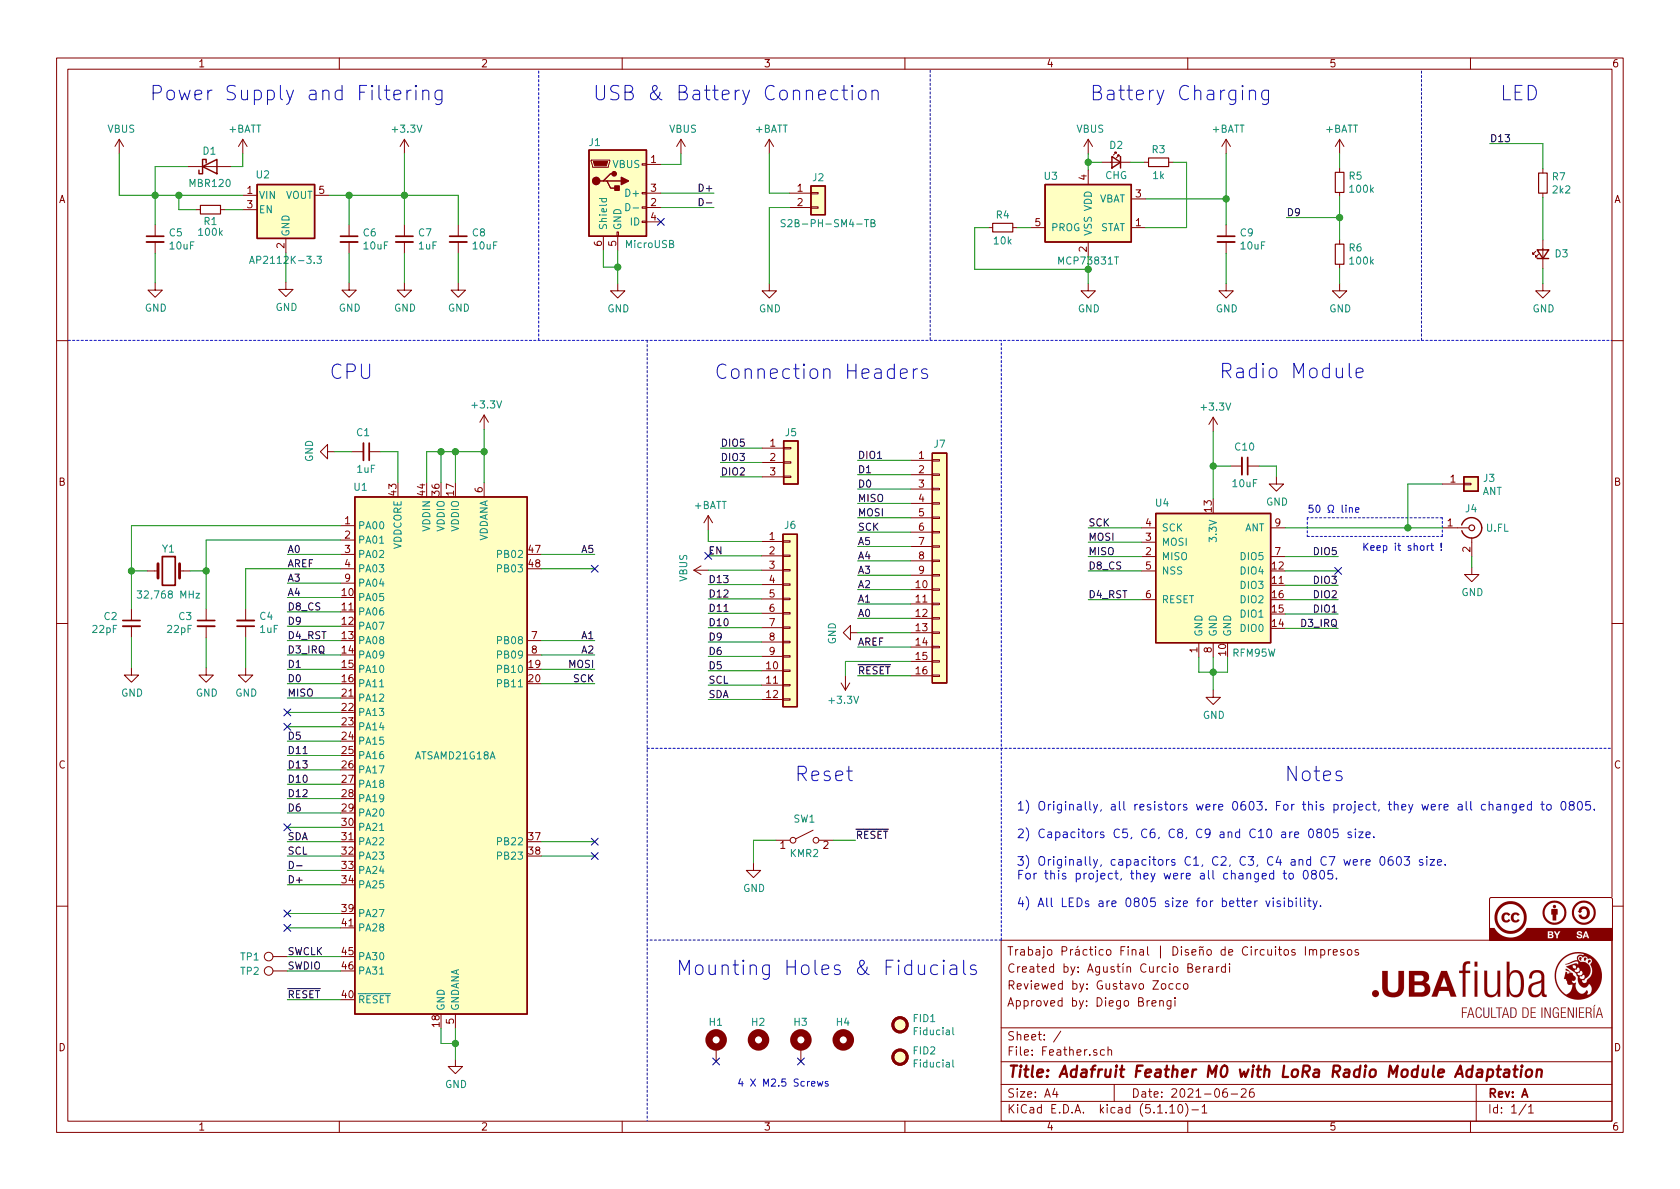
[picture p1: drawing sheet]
EESchema Schematic File Version 4
EELAYER 30 0
EELAYER END
$Descr A4 11693 8268
encoding utf-8
Sheet 1 1
Title "Adafruit Feather M0 with LoRa Radio Module Adaptation"
Date "2021-06-26"
Rev "A"
Comp ""
Comment1 "Approved by: Diego Brengi"
Comment2 "Reviewed by: Gustavo Zocco"
Comment3 "Created by: Agustín Curcio Berardi"
Comment4 "Trabajo Práctico Final | Diseño de Circuitos Impresos"
$EndDescr
$Comp
L Device:C_Small C1
U 1 1
P 2550 3135
F 0 "C1" V 2415 3165 50  0000 R CNN
F 1 "1uF" V 2670 3205 50  0000 R CNN
F 2 "Capacitor_SMD:C_0805_2012Metric" H 2550 3135 50  0001 C CNN
F 3 "~" H 2550 3135 50  0001 C CNN
	1    2550 3135
	0    1    1    0   
$EndComp
$Comp
L power:GND #PWR0101
U 1 1
P 3170 7365
F 0 "#PWR0101" H 3170 7115 50  0001 C CNN
F 1 "GND" H 3175 7192 50  0000 C CNN
F 2 "" H 3170 7365 50  0001 C CNN
F 3 "" H 3170 7365 50  0001 C CNN
	1    3170 7365
	1    0    0    -1  
$EndComp
$Comp
L power:+3.3V #PWR0102
U 1 1
P 3370 2980
F 0 "#PWR0102" H 3370 2830 50  0001 C CNN
F 1 "+3.3V" H 3385 3153 50  0000 C CNN
F 2 "" H 3370 2980 50  0001 C CNN
F 3 "" H 3370 2980 50  0001 C CNN
	1    3370 2980
	1    0    0    -1  
$EndComp
$Comp
L power:GND #PWR0103
U 1 1
P 915 4640
F 0 "#PWR0103" H 915 4390 50  0001 C CNN
F 1 "GND" H 920 4467 50  0000 C CNN
F 2 "" H 915 4640 50  0001 C CNN
F 3 "" H 915 4640 50  0001 C CNN
	1    915  4640
	1    0    0    -1  
$EndComp
$Comp
L Device:C_Small C2
U 1 1
P 915 4330
F 0 "C2" H 1060 4380 50  0000 C CNN
F 1 "22pF" H 1100 4290 50  0000 C CNN
F 2 "Capacitor_SMD:C_0805_2012Metric" H 915 4330 50  0001 C CNN
F 3 "~" H 915 4330 50  0001 C CNN
	1    915  4330
	-1   0    0    -1  
$EndComp
Wire Wire Line
	915  3965 1025 3965
Wire Wire Line
	1325 3965 1435 3965
$Comp
L Device:Crystal Y1
U 1 1
P 1175 3965
F 0 "Y1" H 1125 4120 50  0000 L CNN
F 1 "32,768 MHz" H 945 3800 50  0000 L CNN
F 2 "Crystal:Crystal_SMD_3215-2Pin_3.2x1.5mm" H 1175 3965 50  0001 C CNN
F 3 "https://abracon.com/datasheets/ABS07AIG.pdf" H 1175 3965 50  0001 C CNN
F 4 "ABS07AIG-32.768KHZ-D-T" H 1175 3965 50  0001 C CNN "Manf#"
	1    1175 3965
	1    0    0    -1  
$EndComp
$Comp
L Device:C_Small C4
U 1 1
P 1710 4330
F 0 "C4" H 1618 4284 50  0000 R CNN
F 1 "1uF" H 1618 4375 50  0000 R CNN
F 2 "Capacitor_SMD:C_0805_2012Metric" H 1710 4330 50  0001 C CNN
F 3 "~" H 1710 4330 50  0001 C CNN
	1    1710 4330
	-1   0    0    1   
$EndComp
Wire Wire Line
	915  3650 915  3965
$Comp
L power:GND #PWR0104
U 1 1
P 1435 4640
F 0 "#PWR0104" H 1435 4390 50  0001 C CNN
F 1 "GND" H 1440 4467 50  0000 C CNN
F 2 "" H 1435 4640 50  0001 C CNN
F 3 "" H 1435 4640 50  0001 C CNN
	1    1435 4640
	1    0    0    -1  
$EndComp
$Comp
L Device:C_Small C3
U 1 1
P 1435 4330
F 0 "C3" H 1580 4380 50  0000 C CNN
F 1 "22pF" H 1620 4290 50  0000 C CNN
F 2 "Capacitor_SMD:C_0805_2012Metric" H 1435 4330 50  0001 C CNN
F 3 "~" H 1435 4330 50  0001 C CNN
	1    1435 4330
	-1   0    0    -1  
$EndComp
Connection ~ 915  3965
Connection ~ 1435 3965
Wire Wire Line
	1435 3965 1435 3750
Wire Wire Line
	1435 3965 1435 4230
Wire Wire Line
	915  3965 915  4230
Wire Wire Line
	915  4430 915  4640
Wire Wire Line
	1435 4430 1435 4640
Wire Wire Line
	2370 3950 1710 3950
$Comp
L power:GND #PWR0105
U 1 1
P 1710 4640
F 0 "#PWR0105" H 1710 4390 50  0001 C CNN
F 1 "GND" H 1715 4467 50  0000 C CNN
F 2 "" H 1710 4640 50  0001 C CNN
F 3 "" H 1710 4640 50  0001 C CNN
	1    1710 4640
	1    0    0    -1  
$EndComp
Wire Wire Line
	1710 4430 1710 4640
Wire Wire Line
	1710 3950 1710 4230
$Comp
L Switch:SW_SPST SW1
U 1 1
P 5600 5840
F 0 "SW1" H 5600 5990 50  0000 C CNN
F 1 "KMR2" H 5600 5750 50  0000 C CNN
F 2 "Button_Switch_SMD:SW_Push_1P1T_NO_CK_KMR2" H 5600 5840 50  0001 C CNN
F 3 "https://www.ckswitches.com/media/1479/kmr2.pdf" H 5600 5840 50  0001 C CNN
F 4 "KMR211GLFS" H 5600 5840 50  0001 C CNN "Manf#"
	1    5600 5840
	1    0    0    -1  
$EndComp
Wire Wire Line
	5400 5840 5245 5840
Wire Wire Line
	5245 5840 5245 6000
$Comp
L power:GND #PWR0107
U 1 1
P 5245 6000
F 0 "#PWR0107" H 5245 5750 50  0001 C CNN
F 1 "GND" H 5250 5827 50  0000 C CNN
F 2 "" H 5245 6000 50  0001 C CNN
F 3 "" H 5245 6000 50  0001 C CNN
	1    5245 6000
	1    0    0    -1  
$EndComp
Wire Wire Line
	5955 5840 5800 5840
Text Label 5955 5840 0    50   ~ 0
~RESET
Text Label 2000 6950 0    50   ~ 0
~RESET
Wire Wire Line
	2370 6950 2000 6950
$Comp
L Regulator_Linear:AP2112K-3.3 U2
U 1 1
P 1990 1450
F 0 "U2" H 1830 1695 50  0000 C CNN
F 1 "AP2112K-3.3" H 1990 1100 50  0000 C CNN
F 2 "Package_TO_SOT_SMD:SOT-23-5" H 1990 1775 50  0001 C CNN
F 3 "https://www.diodes.com/assets/Datasheets/AP2112.pdf" H 1990 1550 50  0001 C CNN
F 4 "AP2112K-3.3TRG1" H 1990 1450 50  0001 C CNN "Manf#"
	1    1990 1450
	1    0    0    -1  
$EndComp
$Comp
L power:VBUS #PWR0108
U 1 1
P 830 1060
F 0 "#PWR0108" H 830 910 50  0001 C CNN
F 1 "VBUS" H 845 1233 50  0000 C CNN
F 2 "" H 830 1060 50  0001 C CNN
F 3 "" H 830 1060 50  0001 C CNN
	1    830  1060
	1    0    0    -1  
$EndComp
$Comp
L Device:D_Schottky D1
U 1 1
P 1460 1150
F 0 "D1" H 1510 1045 50  0000 R CNN
F 1 "MBR120" H 1615 1270 50  0000 R CNN
F 2 "Diode_SMD:D_SOD-123F" H 1460 1150 50  0001 C CNN
F 3 "https://www.onsemi.com/pdf/datasheet/mbr120esft1-d.pdf" H 1460 1150 50  0001 C CNN
	1    1460 1150
	1    0    0    1   
$EndComp
$Comp
L power:+BATT #PWR0109
U 1 1
P 1690 1060
F 0 "#PWR0109" H 1690 910 50  0001 C CNN
F 1 "+BATT" H 1705 1233 50  0000 C CNN
F 2 "" H 1690 1060 50  0001 C CNN
F 3 "" H 1690 1060 50  0001 C CNN
	1    1690 1060
	1    0    0    -1  
$EndComp
Connection ~ 1080 1350
Wire Wire Line
	830  1350 1080 1350
$Comp
L Device:R_Small R1
U 1 1
P 1465 1450
F 0 "R1" V 1545 1450 50  0000 C CNN
F 1 "100k" V 1620 1450 50  0000 C CNN
F 2 "Resistor_SMD:R_0805_2012Metric" H 1465 1450 50  0001 C CNN
F 3 "~" H 1465 1450 50  0001 C CNN
	1    1465 1450
	0    1    1    0   
$EndComp
$Comp
L Device:C_Small C5
U 1 1
P 1080 1655
F 0 "C5" H 988 1701 50  0000 R CNN
F 1 "10uF" H 988 1610 50  0000 R CNN
F 2 "Capacitor_SMD:C_0805_2012Metric" H 1080 1655 50  0001 C CNN
F 3 "~" H 1080 1655 50  0001 C CNN
	1    1080 1655
	-1   0    0    -1  
$EndComp
Wire Wire Line
	1565 1450 1690 1450
Wire Wire Line
	1365 1450 1245 1450
Wire Wire Line
	1245 1450 1245 1350
Connection ~ 1245 1350
Wire Wire Line
	1245 1350 1080 1350
Wire Wire Line
	1245 1350 1690 1350
Wire Wire Line
	1080 1350 1080 1555
Wire Wire Line
	1080 1755 1080 1960
$Comp
L power:GND #PWR0110
U 1 1
P 1080 1960
F 0 "#PWR0110" H 1080 1710 50  0001 C CNN
F 1 "GND" H 1085 1787 50  0000 C CNN
F 2 "" H 1080 1960 50  0001 C CNN
F 3 "" H 1080 1960 50  0001 C CNN
	1    1080 1960
	1    0    0    -1  
$EndComp
Wire Wire Line
	1990 1750 1990 1955
$Comp
L power:GND #PWR0111
U 1 1
P 1990 1955
F 0 "#PWR0111" H 1990 1705 50  0001 C CNN
F 1 "GND" H 1995 1782 50  0000 C CNN
F 2 "" H 1990 1955 50  0001 C CNN
F 3 "" H 1990 1955 50  0001 C CNN
	1    1990 1955
	1    0    0    -1  
$EndComp
$Comp
L Device:C_Small C6
U 1 1
P 2430 1655
F 0 "C6" H 2338 1701 50  0000 R CNN
F 1 "10uF" H 2338 1610 50  0000 R CNN
F 2 "Capacitor_SMD:C_0805_2012Metric" H 2430 1655 50  0001 C CNN
F 3 "~" H 2430 1655 50  0001 C CNN
	1    2430 1655
	-1   0    0    -1  
$EndComp
Wire Wire Line
	2430 1350 2430 1555
Wire Wire Line
	2430 1755 2430 1960
$Comp
L power:GND #PWR0112
U 1 1
P 2430 1960
F 0 "#PWR0112" H 2430 1710 50  0001 C CNN
F 1 "GND" H 2435 1787 50  0000 C CNN
F 2 "" H 2430 1960 50  0001 C CNN
F 3 "" H 2430 1960 50  0001 C CNN
	1    2430 1960
	1    0    0    -1  
$EndComp
Wire Wire Line
	2290 1350 2430 1350
$Comp
L Device:C_Small C7
U 1 1
P 2815 1655
F 0 "C7" H 2723 1701 50  0000 R CNN
F 1 "1uF" H 2723 1610 50  0000 R CNN
F 2 "Capacitor_SMD:C_0805_2012Metric" H 2815 1655 50  0001 C CNN
F 3 "~" H 2815 1655 50  0001 C CNN
	1    2815 1655
	-1   0    0    -1  
$EndComp
Wire Wire Line
	2815 1350 2815 1555
Wire Wire Line
	2815 1755 2815 1960
$Comp
L power:GND #PWR0113
U 1 1
P 2815 1960
F 0 "#PWR0113" H 2815 1710 50  0001 C CNN
F 1 "GND" H 2820 1787 50  0000 C CNN
F 2 "" H 2815 1960 50  0001 C CNN
F 3 "" H 2815 1960 50  0001 C CNN
	1    2815 1960
	1    0    0    -1  
$EndComp
$Comp
L Device:C_Small C8
U 1 1
P 3190 1655
F 0 "C8" H 3098 1701 50  0000 R CNN
F 1 "10uF" H 3098 1610 50  0000 R CNN
F 2 "Capacitor_SMD:C_0805_2012Metric" H 3190 1655 50  0001 C CNN
F 3 "~" H 3190 1655 50  0001 C CNN
	1    3190 1655
	-1   0    0    -1  
$EndComp
Wire Wire Line
	3190 1350 3190 1555
Wire Wire Line
	3190 1755 3190 1960
$Comp
L power:GND #PWR0114
U 1 1
P 3190 1960
F 0 "#PWR0114" H 3190 1710 50  0001 C CNN
F 1 "GND" H 3195 1787 50  0000 C CNN
F 2 "" H 3190 1960 50  0001 C CNN
F 3 "" H 3190 1960 50  0001 C CNN
	1    3190 1960
	1    0    0    -1  
$EndComp
$Comp
L power:+3.3V #PWR0115
U 1 1
P 2815 1060
F 0 "#PWR0115" H 2815 910 50  0001 C CNN
F 1 "+3.3V" H 2830 1233 50  0000 C CNN
F 2 "" H 2815 1060 50  0001 C CNN
F 3 "" H 2815 1060 50  0001 C CNN
	1    2815 1060
	1    0    0    -1  
$EndComp
$Comp
L Connector:USB_B_Micro J1
U 1 1
P 4300 1335
F 0 "J1" H 4140 1690 50  0000 C CNN
F 1 "MicroUSB" H 4525 980 50  0000 C CNN
F 2 "Connector_USB:USB_Micro-B_Amphenol_10103594-0001LF_Horizontal" H 4450 1285 50  0001 C CNN
F 3 "https://cdn.amphenol-icc.com/media/wysiwyg/files/drawing/10118192.pdf" H 4450 1285 50  0001 C CNN
F 4 "10118192-0001LF" H 4300 1335 50  0001 C CNN "Manf#"
	1    4300 1335
	1    0    0    -1  
$EndComp
Wire Wire Line
	4200 1735 4200 1850
Wire Wire Line
	4200 1850 4300 1850
Wire Wire Line
	4300 1850 4300 1735
Wire Wire Line
	4300 1965 4300 1850
Connection ~ 4300 1850
$Comp
L power:GND #PWR0116
U 1 1
P 4300 1965
F 0 "#PWR0116" H 4300 1715 50  0001 C CNN
F 1 "GND" H 4305 1792 50  0000 C CNN
F 2 "" H 4300 1965 50  0001 C CNN
F 3 "" H 4300 1965 50  0001 C CNN
	1    4300 1965
	1    0    0    -1  
$EndComp
Wire Wire Line
	4600 1135 4740 1135
NoConn ~ 4600 1535
$Comp
L power:VBUS #PWR0117
U 1 1
P 4740 1060
F 0 "#PWR0117" H 4740 910 50  0001 C CNN
F 1 "VBUS" H 4755 1233 50  0000 C CNN
F 2 "" H 4740 1060 50  0001 C CNN
F 3 "" H 4740 1060 50  0001 C CNN
	1    4740 1060
	1    0    0    -1  
$EndComp
Text Label 4970 1335 2    50   ~ 0
D+
Text Label 4970 1435 2    50   ~ 0
D-
$Comp
L Connector_Generic:Conn_01x02 J2
U 1 1
P 5695 1335
F 0 "J2" H 5650 1445 50  0000 L CNN
F 1 "S2B-PH-SM4-TB" H 5425 1125 50  0000 L CNN
F 2 "Connector_JST:JST_PH_S2B-PH-SM4-TB_1x02-1MP_P2.00mm_Horizontal" H 5695 1335 50  0001 C CNN
F 3 "https://www.jst-mfg.com/product/pdf/eng/ePH.pdf" H 5695 1335 50  0001 C CNN
F 4 "S2B-PH-SM4-TB" H 5695 1335 50  0001 C CNN "Manf#"
	1    5695 1335
	1    0    0    -1  
$EndComp
Wire Wire Line
	5495 1335 5355 1335
Wire Wire Line
	5495 1435 5355 1435
$Comp
L power:+BATT #PWR0118
U 1 1
P 5355 1060
F 0 "#PWR0118" H 5355 910 50  0001 C CNN
F 1 "+BATT" H 5370 1233 50  0000 C CNN
F 2 "" H 5355 1060 50  0001 C CNN
F 3 "" H 5355 1060 50  0001 C CNN
	1    5355 1060
	1    0    0    -1  
$EndComp
$Comp
L power:GND #PWR0119
U 1 1
P 5355 1965
F 0 "#PWR0119" H 5355 1715 50  0001 C CNN
F 1 "GND" H 5360 1792 50  0000 C CNN
F 2 "" H 5355 1965 50  0001 C CNN
F 3 "" H 5355 1965 50  0001 C CNN
	1    5355 1965
	1    0    0    -1  
$EndComp
$Comp
L Battery_Management:MCP73831-2-OT U3
U 1 1
P 7575 1475
F 0 "U3" H 7315 1735 50  0000 C CNN
F 1 "MCP73831T" H 7575 1145 50  0000 C CNN
F 2 "Package_TO_SOT_SMD:SOT-23-5" H 7625 1225 50  0001 L CIN
F 3 "http://ww1.microchip.com/downloads/en/DeviceDoc/20001984g.pdf" H 7425 1425 50  0001 C CNN
F 4 "MCP73831T-2ACI/OT" H 7575 1475 50  0001 C CNN "Manf#"
	1    7575 1475
	1    0    0    -1  
$EndComp
$Comp
L MCU_Microchip_SAMD:ATSAMD21G18A-M U1
U 1 1
P 3070 5250
F 0 "U1" H 2510 7120 50  0000 C CNN
F 1 "ATSAMD21G18A" H 3170 5250 50  0000 C CNN
F 2 "Package_DFN_QFN:QFN-48-1EP_7x7mm_P0.5mm_EP5.15x5.15mm" H 4470 3400 50  0001 C CNN
F 3 "http://ww1.microchip.com/downloads/en/DeviceDoc/SAM_D21_DA1_Family_Data%20Sheet_DS40001882E.pdf" H 3070 6250 50  0001 C CNN
F 4 "ATSAMD21G18A-MUT" H 3070 5250 50  0001 C CNN "Manf#"
	1    3070 5250
	1    0    0    -1  
$EndComp
$Comp
L power:VBUS #PWR0120
U 1 1
P 7575 1060
F 0 "#PWR0120" H 7575 910 50  0001 C CNN
F 1 "VBUS" H 7590 1233 50  0000 C CNN
F 2 "" H 7575 1060 50  0001 C CNN
F 3 "" H 7575 1060 50  0001 C CNN
	1    7575 1060
	1    0    0    -1  
$EndComp
$Comp
L Device:LED_Small D2
U 1 1
P 7770 1120
F 0 "D2" H 7770 1240 50  0000 C CNN
F 1 "CHG" H 7770 1030 50  0000 C CNN
F 2 "LED_SMD:LED_0805_2012Metric_Castellated" V 7770 1120 50  0001 C CNN
F 3 "~" V 7770 1120 50  0001 C CNN
	1    7770 1120
	-1   0    0    -1  
$EndComp
$Comp
L Device:R_Small R3
U 1 1
P 8065 1120
F 0 "R3" V 7975 1120 50  0000 C CNN
F 1 "1k" V 8155 1120 50  0000 C CNN
F 2 "Resistor_SMD:R_0805_2012Metric" H 8065 1120 50  0001 C CNN
F 3 "~" H 8065 1120 50  0001 C CNN
	1    8065 1120
	0    1    1    0   
$EndComp
Wire Wire Line
	7670 1120 7575 1120
Wire Wire Line
	7965 1120 7870 1120
Wire Wire Line
	8260 1120 8165 1120
Wire Wire Line
	7975 1575 8260 1575
Wire Wire Line
	7175 1575 7080 1575
$Comp
L Device:R_Small R4
U 1 1
P 6980 1575
F 0 "R4" V 6890 1575 50  0000 C CNN
F 1 "10k" V 7070 1575 50  0000 C CNN
F 2 "Resistor_SMD:R_0805_2012Metric" H 6980 1575 50  0001 C CNN
F 3 "~" H 6980 1575 50  0001 C CNN
	1    6980 1575
	0    1    1    0   
$EndComp
Wire Wire Line
	6880 1575 6785 1575
Wire Wire Line
	7575 1775 7575 1865
$Comp
L power:GND #PWR0121
U 1 1
P 7575 1965
F 0 "#PWR0121" H 7575 1715 50  0001 C CNN
F 1 "GND" H 7580 1792 50  0000 C CNN
F 2 "" H 7575 1965 50  0001 C CNN
F 3 "" H 7575 1965 50  0001 C CNN
	1    7575 1965
	1    0    0    -1  
$EndComp
Wire Wire Line
	7575 1865 6785 1865
Wire Wire Line
	6785 1575 6785 1865
Wire Wire Line
	7975 1375 8535 1375
$Comp
L power:GND #PWR0122
U 1 1
P 8535 1965
F 0 "#PWR0122" H 8535 1715 50  0001 C CNN
F 1 "GND" H 8540 1792 50  0000 C CNN
F 2 "" H 8535 1965 50  0001 C CNN
F 3 "" H 8535 1965 50  0001 C CNN
	1    8535 1965
	1    0    0    -1  
$EndComp
$Comp
L Device:C_Small C9
U 1 1
P 8535 1655
F 0 "C9" H 8443 1701 50  0000 R CNN
F 1 "10uF" H 8443 1610 50  0000 R CNN
F 2 "Capacitor_SMD:C_0805_2012Metric" H 8535 1655 50  0001 C CNN
F 3 "~" H 8535 1655 50  0001 C CNN
	1    8535 1655
	-1   0    0    -1  
$EndComp
Wire Wire Line
	8535 1375 8535 1555
$Comp
L power:+BATT #PWR0123
U 1 1
P 8535 1060
F 0 "#PWR0123" H 8535 910 50  0001 C CNN
F 1 "+BATT" H 8550 1233 50  0000 C CNN
F 2 "" H 8535 1060 50  0001 C CNN
F 3 "" H 8535 1060 50  0001 C CNN
	1    8535 1060
	1    0    0    -1  
$EndComp
Wire Wire Line
	8535 1375 8535 1060
Connection ~ 8535 1375
$Comp
L power:GND #PWR0124
U 1 1
P 9325 1965
F 0 "#PWR0124" H 9325 1715 50  0001 C CNN
F 1 "GND" H 9330 1792 50  0000 C CNN
F 2 "" H 9325 1965 50  0001 C CNN
F 3 "" H 9325 1965 50  0001 C CNN
	1    9325 1965
	1    0    0    -1  
$EndComp
$Comp
L power:+BATT #PWR0125
U 1 1
P 9325 1060
F 0 "#PWR0125" H 9325 910 50  0001 C CNN
F 1 "+BATT" H 9340 1233 50  0000 C CNN
F 2 "" H 9325 1060 50  0001 C CNN
F 3 "" H 9325 1060 50  0001 C CNN
	1    9325 1060
	1    0    0    -1  
$EndComp
$Comp
L Device:R_Small R5
U 1 1
P 9325 1260
F 0 "R5" H 9384 1306 50  0000 L CNN
F 1 "100k" H 9384 1215 50  0000 L CNN
F 2 "Resistor_SMD:R_0805_2012Metric" H 9325 1260 50  0001 C CNN
F 3 "~" H 9325 1260 50  0001 C CNN
	1    9325 1260
	1    0    0    -1  
$EndComp
Text Label 8955 1505 0    50   ~ 0
D9
$Comp
L RF_Module:RFM95W-915S2 U4
U 1 1
P 8445 3965
F 0 "U4" H 8090 4440 50  0000 C CNN
F 1 "RFM95W" H 8730 3395 50  0000 C CNN
F 2 "RF_Module:HOPERF_RFM9XW_SMD" H 5145 5615 50  0001 C CNN
F 3 "https://www.hoperf.com/data/upload/portal/20181127/5bfcbea20e9ef.pdf" H 5145 5615 50  0001 C CNN
F 4 "RFM95W-915S2" H 8445 3965 50  0001 C CNN "Manf#"
	1    8445 3965
	1    0    0    -1  
$EndComp
$Comp
L Device:C_Small C10
U 1 1
P 8665 3235
F 0 "C10" V 8795 3310 50  0000 R CNN
F 1 "10uF" V 8540 3330 50  0000 R CNN
F 2 "Capacitor_SMD:C_0805_2012Metric" H 8665 3235 50  0001 C CNN
F 3 "~" H 8665 3235 50  0001 C CNN
	1    8665 3235
	0    1    -1   0   
$EndComp
Wire Wire Line
	8445 3465 8445 3235
Wire Wire Line
	8445 3235 8565 3235
Wire Wire Line
	8765 3235 8885 3235
Connection ~ 8445 3235
Wire Wire Line
	8445 3235 8445 2995
$Comp
L power:+3.3V #PWR0126
U 1 1
P 8445 2995
F 0 "#PWR0126" H 8445 2845 50  0001 C CNN
F 1 "+3.3V" H 8460 3168 50  0000 C CNN
F 2 "" H 8445 2995 50  0001 C CNN
F 3 "" H 8445 2995 50  0001 C CNN
	1    8445 2995
	1    0    0    -1  
$EndComp
$Comp
L Connector:Conn_Coaxial J4
U 1 1
P 10245 3665
F 0 "J4" H 10195 3800 50  0000 L CNN
F 1 "U.FL" H 10340 3665 50  0000 L CNN
F 2 "Connector_Coaxial:U.FL_Hirose_U.FL-R-SMT-1_Vertical" H 10245 3665 50  0001 C CNN
F 3 "https://www.hirose.com/product/document?clcode=CL0311-0300-2-40&productname=HRMP-U.FLJ(40)&series=U.FL&documenttype=Catalog&lang=en&documentid=D31697_en" H 10245 3665 50  0001 C CNN
F 4 "U.FL-R-SMT-1(10)" H 10245 3665 50  0001 C CNN "Manf#"
	1    10245 3665
	1    0    0    -1  
$EndComp
$Comp
L power:GND #PWR0127
U 1 1
P 8885 3310
F 0 "#PWR0127" H 8885 3060 50  0001 C CNN
F 1 "GND" H 8890 3137 50  0000 C CNN
F 2 "" H 8885 3310 50  0001 C CNN
F 3 "" H 8885 3310 50  0001 C CNN
	1    8885 3310
	1    0    0    -1  
$EndComp
Wire Wire Line
	8885 3235 8885 3310
$Comp
L power:GND #PWR0128
U 1 1
P 10245 3940
F 0 "#PWR0128" H 10245 3690 50  0001 C CNN
F 1 "GND" H 10250 3767 50  0000 C CNN
F 2 "" H 10245 3940 50  0001 C CNN
F 3 "" H 10245 3940 50  0001 C CNN
	1    10245 3940
	1    0    0    -1  
$EndComp
Wire Wire Line
	10245 3865 10245 3940
$Comp
L Connector_Generic:Conn_01x01 J3
U 1 1
P 10240 3360
F 0 "J3" H 10320 3402 50  0000 L CNN
F 1 "ANT" H 10320 3311 50  0000 L CNN
F 2 "Adafruit:Adafruit_Feather_PinHeader_1x01_P2.54mm" H 10240 3360 50  0001 C CNN
F 3 "~" H 10240 3360 50  0001 C CNN
	1    10240 3360
	1    0    0    -1  
$EndComp
Wire Wire Line
	10040 3360 9800 3360
Wire Wire Line
	9800 3360 9800 3665
Wire Wire Line
	8345 4670 8445 4670
Wire Wire Line
	8345 4670 8345 4565
Wire Wire Line
	8545 4670 8545 4565
$Comp
L power:GND #PWR0129
U 1 1
P 8445 4795
F 0 "#PWR0129" H 8445 4545 50  0001 C CNN
F 1 "GND" H 8450 4622 50  0000 C CNN
F 2 "" H 8445 4795 50  0001 C CNN
F 3 "" H 8445 4795 50  0001 C CNN
	1    8445 4795
	1    0    0    -1  
$EndComp
Wire Wire Line
	8445 4565 8445 4670
Connection ~ 8445 4670
Wire Wire Line
	8445 4670 8545 4670
Wire Wire Line
	8445 4795 8445 4670
$Comp
L Connector_Generic:Conn_01x03 J5
U 1 1
P 5505 3210
F 0 "J5" H 5460 3420 50  0000 L CNN
F 1 "Conn_01x03" H 5585 3161 50  0001 L CNN
F 2 "Adafruit:Adafruit_Feather_PinHeader_1x03_P2.54mm" H 5505 3210 50  0001 C CNN
F 3 "~" H 5505 3210 50  0001 C CNN
	1    5505 3210
	1    0    0    -1  
$EndComp
Wire Wire Line
	5015 3110 5305 3110
Wire Wire Line
	5015 3210 5305 3210
Wire Wire Line
	5015 3310 5305 3310
Text Label 5015 3110 0    50   ~ 0
DIO5
Text Label 5015 3210 0    50   ~ 0
DIO3
Text Label 5015 3310 0    50   ~ 0
DIO2
Text Label 9315 4165 2    50   ~ 0
DIO2
Text Label 9315 4065 2    50   ~ 0
DIO3
Text Label 9315 3865 2    50   ~ 0
DIO5
NoConn ~ 9315 3965
Text Label 9315 4265 2    50   ~ 0
DIO1
Text Label 9315 4365 2    50   ~ 0
D3_IRQ
Text Label 7575 3865 0    50   ~ 0
MISO
Text Label 7575 3765 0    50   ~ 0
MOSI
Text Label 7575 3965 0    50   ~ 0
D8_CS
Text Label 7575 4165 0    50   ~ 0
D4_RST
Wire Wire Line
	2370 3850 2000 3850
Wire Wire Line
	2370 4050 2000 4050
Wire Wire Line
	2370 4150 2000 4150
Wire Wire Line
	2370 4250 2000 4250
Wire Wire Line
	2370 4350 2000 4350
Wire Wire Line
	2370 4450 2000 4450
Wire Wire Line
	2370 4550 2000 4550
Wire Wire Line
	2370 4650 2000 4650
Wire Wire Line
	2370 4750 2000 4750
Wire Wire Line
	2370 4850 2000 4850
Wire Wire Line
	2370 4950 2000 4950
Wire Wire Line
	2370 5050 2000 5050
Wire Wire Line
	2370 5150 2000 5150
Wire Wire Line
	2370 5250 2000 5250
Wire Wire Line
	2370 5350 2000 5350
Wire Wire Line
	2370 5450 2000 5450
Wire Wire Line
	2370 5550 2000 5550
Wire Wire Line
	2370 5650 2000 5650
Wire Wire Line
	2370 5750 2000 5750
Wire Wire Line
	2370 5850 2000 5850
Wire Wire Line
	2370 5950 2000 5950
Wire Wire Line
	2370 6050 2000 6050
Wire Wire Line
	2370 6150 2000 6150
Wire Wire Line
	2370 6350 2000 6350
Wire Wire Line
	2370 6450 2000 6450
Wire Wire Line
	2370 6650 2000 6650
Wire Wire Line
	2370 6750 2000 6750
Wire Wire Line
	4140 4450 3770 4450
Wire Wire Line
	4140 4550 3770 4550
Wire Wire Line
	4140 4650 3770 4650
Wire Wire Line
	4140 4750 3770 4750
Wire Wire Line
	4140 3850 3770 3850
Wire Wire Line
	4140 3950 3770 3950
Wire Wire Line
	4140 5850 3770 5850
Wire Wire Line
	4140 5950 3770 5950
Text Label 2000 3850 0    50   ~ 0
A0
$Comp
L Connector_Generic:Conn_01x12 J6
U 1 1
P 5500 4260
F 0 "J6" H 5455 4875 50  0000 L CNN
F 1 "Conn_01x12" H 5580 4161 50  0001 L CNN
F 2 "Adafruit:Adafruit_Feather_PinHeader_1x12_P2.54mm" H 5500 4260 50  0001 C CNN
F 3 "~" H 5500 4260 50  0001 C CNN
	1    5500 4260
	1    0    0    -1  
$EndComp
$Comp
L Connector_Generic:Conn_01x16 J7
U 1 1
P 6540 3895
F 0 "J7" H 6495 4710 50  0000 L CNN
F 1 "Conn_01x16" H 6620 3796 50  0001 L CNN
F 2 "Adafruit:Adafruit_Feather_PinHeader_1x16_P2.54mm" H 6540 3895 50  0001 C CNN
F 3 "~" H 6540 3895 50  0001 C CNN
	1    6540 3895
	1    0    0    -1  
$EndComp
Wire Wire Line
	6340 3195 5970 3195
Wire Wire Line
	6340 3295 5970 3295
Wire Wire Line
	6340 3395 5970 3395
Wire Wire Line
	6340 3495 5970 3495
Wire Wire Line
	6340 3595 5970 3595
Wire Wire Line
	6340 3695 5970 3695
Wire Wire Line
	6340 3795 5970 3795
Wire Wire Line
	6340 3895 5970 3895
Wire Wire Line
	6340 3995 5970 3995
Wire Wire Line
	6340 4095 5970 4095
Wire Wire Line
	6340 4195 5970 4195
Wire Wire Line
	6340 4295 5970 4295
Wire Wire Line
	6340 4395 5970 4395
Wire Wire Line
	6340 4495 5970 4495
Wire Wire Line
	6340 4695 5970 4695
Wire Wire Line
	5300 3760 4930 3760
Wire Wire Line
	5300 3860 4930 3860
Wire Wire Line
	5300 3960 4930 3960
Wire Wire Line
	5300 4060 4930 4060
Wire Wire Line
	5300 4160 4930 4160
Wire Wire Line
	5300 4260 4930 4260
Wire Wire Line
	5300 4360 4930 4360
Wire Wire Line
	5300 4460 4930 4460
Wire Wire Line
	5300 4560 4930 4560
Wire Wire Line
	5300 4660 4930 4660
Wire Wire Line
	5300 4760 4930 4760
Wire Wire Line
	5300 4860 4930 4860
Text Label 5970 4295 0    50   ~ 0
A0
Text Label 2000 4050 0    50   ~ 0
A3
Text Label 2000 4150 0    50   ~ 0
A4
Text Label 2000 4250 0    50   ~ 0
D8_CS
Text Label 2000 4350 0    50   ~ 0
D9
Text Label 2000 4450 0    50   ~ 0
D4_RST
Text Label 2000 4550 0    50   ~ 0
D3_IRQ
Text Label 2000 4650 0    50   ~ 0
D1
Text Label 2000 4750 0    50   ~ 0
D0
Text Label 2000 4850 0    50   ~ 0
MISO
NoConn ~ 2000 4950
Text Label 2000 5150 0    50   ~ 0
D5
Text Label 2000 5250 0    50   ~ 0
D11
Text Label 2000 5350 0    50   ~ 0
D13
Text Label 2000 5450 0    50   ~ 0
D10
Text Label 2000 5550 0    50   ~ 0
D12
Text Label 2000 5650 0    50   ~ 0
D6
Text Label 2000 5850 0    50   ~ 0
SDA
Text Label 2000 5950 0    50   ~ 0
SCL
Text Label 2000 6050 0    50   ~ 0
D-
Text Label 2000 6150 0    50   ~ 0
D+
NoConn ~ 2000 6350
NoConn ~ 2000 6450
$Comp
L Connector:TestPoint TP1
U 1 1
P 2000 6650
F 0 "TP1" V 1995 6910 50  0000 C CNN
F 1 "TestPoint" H 2058 6677 50  0001 L CNN
F 2 "TestPoint:TestPoint_Pad_D1.5mm" H 2200 6650 50  0001 C CNN
F 3 "~" H 2200 6650 50  0001 C CNN
	1    2000 6650
	0    -1   -1   0   
$EndComp
$Comp
L Connector:TestPoint TP2
U 1 1
P 2000 6750
F 0 "TP2" V 1995 7010 50  0000 C CNN
F 1 "TestPoint" H 2058 6777 50  0001 L CNN
F 2 "TestPoint:TestPoint_Pad_D1.5mm" H 2200 6750 50  0001 C CNN
F 3 "~" H 2200 6750 50  0001 C CNN
	1    2000 6750
	0    -1   -1   0   
$EndComp
Text Label 2000 6650 0    50   ~ 0
SWCLK
Text Label 2000 6750 0    50   ~ 0
SWDIO
NoConn ~ 4140 5850
NoConn ~ 4140 5950
Text Label 4140 4450 2    50   ~ 0
A1
Text Label 4140 4550 2    50   ~ 0
A2
Text Label 4140 4650 2    50   ~ 0
MOSI
Text Label 4140 4750 2    50   ~ 0
SCK
Text Label 4140 3850 2    50   ~ 0
A5
NoConn ~ 4140 3950
Text Label 4930 3860 0    50   ~ 0
EN
Text Label 4930 4060 0    50   ~ 0
D13
Text Label 4930 4160 0    50   ~ 0
D12
Text Label 4930 4260 0    50   ~ 0
D11
Text Label 4930 4360 0    50   ~ 0
D10
Text Label 4930 4460 0    50   ~ 0
D9
Text Label 4930 4560 0    50   ~ 0
D6
Text Label 4930 4660 0    50   ~ 0
D5
Text Label 4930 4760 0    50   ~ 0
SCL
Text Label 4930 4860 0    50   ~ 0
SDA
Text Label 5970 4695 0    50   ~ 0
~RESET
Text Label 5970 4195 0    50   ~ 0
A1
Text Label 5970 4095 0    50   ~ 0
A2
Text Label 5970 3995 0    50   ~ 0
A3
Text Label 5970 3895 0    50   ~ 0
A4
Text Label 5970 3795 0    50   ~ 0
A5
Text Label 5970 3695 0    50   ~ 0
SCK
Text Label 5970 3595 0    50   ~ 0
MOSI
Text Label 5970 3495 0    50   ~ 0
MISO
Text Label 5970 3395 0    50   ~ 0
D0
Text Label 5970 3295 0    50   ~ 0
D1
Text Label 5970 3195 0    50   ~ 0
DIO1
$Comp
L power:+3.3V #PWR0130
U 1 1
P 5885 4695
F 0 "#PWR0130" H 5885 4545 50  0001 C CNN
F 1 "+3.3V" H 5900 4868 50  0000 C CNN
F 2 "" H 5885 4695 50  0001 C CNN
F 3 "" H 5885 4695 50  0001 C CNN
	1    5885 4695
	-1   0    0    1   
$EndComp
Text Label 5970 4495 0    50   ~ 0
AREF
Text Label 2000 3950 0    50   ~ 0
AREF
$Comp
L power:GND #PWR0131
U 1 1
P 5970 4395
F 0 "#PWR0131" H 5970 4145 50  0001 C CNN
F 1 "GND" H 5975 4222 50  0000 C CNN
F 2 "" H 5970 4395 50  0001 C CNN
F 3 "" H 5970 4395 50  0001 C CNN
	1    5970 4395
	0    1    1    0   
$EndComp
Wire Wire Line
	5885 4695 5885 4595
Wire Wire Line
	5885 4595 6340 4595
$Comp
L power:VBUS #PWR0132
U 1 1
P 4930 3960
F 0 "#PWR0132" H 4930 3810 50  0001 C CNN
F 1 "VBUS" H 4945 4133 50  0000 C CNN
F 2 "" H 4930 3960 50  0001 C CNN
F 3 "" H 4930 3960 50  0001 C CNN
	1    4930 3960
	0    -1   -1   0   
$EndComp
$Comp
L power:+BATT #PWR0133
U 1 1
P 4930 3680
F 0 "#PWR0133" H 4930 3530 50  0001 C CNN
F 1 "+BATT" H 4945 3853 50  0000 C CNN
F 2 "" H 4930 3680 50  0001 C CNN
F 3 "" H 4930 3680 50  0001 C CNN
	1    4930 3680
	1    0    0    -1  
$EndComp
Wire Wire Line
	4930 3760 4930 3680
NoConn ~ 4930 3860
NoConn ~ 2000 5750
NoConn ~ 2000 5050
Wire Wire Line
	3370 2980 3370 3135
Wire Wire Line
	3370 3135 3170 3135
Wire Wire Line
	2970 3135 2970 3350
Connection ~ 3370 3135
Wire Wire Line
	3370 3135 3370 3350
Wire Wire Line
	3070 3350 3070 3135
Connection ~ 3070 3135
Wire Wire Line
	3070 3135 2970 3135
Wire Wire Line
	3170 3350 3170 3135
Connection ~ 3170 3135
Wire Wire Line
	3170 3135 3070 3135
Wire Wire Line
	2770 3135 2650 3135
Wire Wire Line
	2450 3135 2330 3135
$Comp
L power:GND #PWR0106
U 1 1
P 2330 3135
F 0 "#PWR0106" H 2330 2885 50  0001 C CNN
F 1 "GND" H 2335 2962 50  0000 C CNN
F 2 "" H 2330 3135 50  0001 C CNN
F 3 "" H 2330 3135 50  0001 C CNN
	1    2330 3135
	0    1    -1   0   
$EndComp
Wire Wire Line
	2770 3350 2770 3135
Wire Wire Line
	915  3650 2370 3650
Wire Wire Line
	1435 3750 2370 3750
Wire Wire Line
	1080 1150 1310 1150
Wire Wire Line
	1080 1150 1080 1350
Wire Wire Line
	1610 1150 1690 1150
Wire Wire Line
	1690 1150 1690 1060
Wire Wire Line
	830  1060 830  1350
Wire Wire Line
	2815 1350 2815 1060
Connection ~ 2430 1350
Wire Wire Line
	2430 1350 2815 1350
Connection ~ 2815 1350
Wire Wire Line
	2815 1350 3190 1350
Wire Notes Line
	3750 2360 3750 475 
Wire Notes Line
	6475 2355 6475 470 
Wire Wire Line
	4740 1135 4740 1060
Wire Wire Line
	4970 1335 4600 1335
Wire Wire Line
	4970 1435 4600 1435
Text Notes 4125 700  0    100  ~ 0
USB & Battery Connection
Wire Notes Line
	475  2360 11220 2360
Text Notes 7585 700  0    100  ~ 0
Battery Charging
Wire Notes Line
	9895 2360 9895 470 
$Comp
L Device:LED_Small D3
U 1 1
P 10740 1760
F 0 "D3" V 10740 1630 50  0000 C CNN
F 1 "PWR" V 10690 1600 50  0001 C CNN
F 2 "LED_SMD:LED_0805_2012Metric_Castellated" V 10740 1760 50  0001 C CNN
F 3 "~" V 10740 1760 50  0001 C CNN
	1    10740 1760
	0    -1   -1   0   
$EndComp
$Comp
L Device:R_Small R6
U 1 1
P 9325 1760
F 0 "R6" H 9384 1806 50  0000 L CNN
F 1 "100k" H 9384 1715 50  0000 L CNN
F 2 "Resistor_SMD:R_0805_2012Metric" H 9325 1760 50  0001 C CNN
F 3 "~" H 9325 1760 50  0001 C CNN
	1    9325 1760
	1    0    0    -1  
$EndComp
$Comp
L power:GND #PWR0134
U 1 1
P 10740 1965
F 0 "#PWR0134" H 10740 1715 50  0001 C CNN
F 1 "GND" H 10745 1792 50  0000 C CNN
F 2 "" H 10740 1965 50  0001 C CNN
F 3 "" H 10740 1965 50  0001 C CNN
	1    10740 1965
	1    0    0    -1  
$EndComp
Wire Wire Line
	10740 990  10370 990 
Text Label 10370 990  0    50   ~ 0
D13
Text Notes 10440 700  0    100  ~ 0
LED
Wire Wire Line
	3170 7150 3170 7255
Wire Wire Line
	3070 7150 3070 7255
Wire Wire Line
	3070 7255 3170 7255
Connection ~ 3170 7255
Wire Wire Line
	3170 7255 3170 7365
Wire Notes Line
	4505 2360 4505 7795
Text Notes 2290 2640 0    100  ~ 0
CPU
Text Notes 4970 2640 0    100  ~ 0
Connection Headers
Text Notes 8485 2635 0    100  ~ 0
Radio Module
Wire Wire Line
	7945 3665 7575 3665
Text Label 7575 3665 0    50   ~ 0
SCK
Wire Wire Line
	7945 3765 7575 3765
Wire Wire Line
	7945 3865 7575 3865
Wire Wire Line
	7945 3965 7575 3965
Wire Wire Line
	7945 4165 7575 4165
Wire Wire Line
	9315 3865 8945 3865
Wire Wire Line
	9315 3965 8945 3965
Wire Wire Line
	9315 4065 8945 4065
Wire Wire Line
	9315 4165 8945 4165
Wire Wire Line
	9315 4265 8945 4265
Wire Wire Line
	9315 4365 8945 4365
Wire Wire Line
	9325 1505 8955 1505
Wire Notes Line
	6970 6535 6970 2360
Wire Wire Line
	5355 1060 5355 1335
Wire Wire Line
	5355 1435 5355 1965
Wire Wire Line
	7575 1965 7575 1865
Connection ~ 7575 1865
Wire Wire Line
	8535 1965 8535 1755
Wire Wire Line
	9325 1860 9325 1965
Wire Wire Line
	10740 1965 10740 1860
Wire Wire Line
	9325 1160 9325 1060
Wire Wire Line
	9325 1360 9325 1505
Connection ~ 9325 1505
Wire Wire Line
	9325 1505 9325 1660
Wire Wire Line
	7575 1120 7575 1175
Wire Wire Line
	8260 1575 8260 1120
Wire Wire Line
	7575 1120 7575 1060
Connection ~ 7575 1120
$Comp
L Device:R_Small R7
U 1 1
P 10740 1265
F 0 "R7" H 10799 1311 50  0000 L CNN
F 1 "2k2" H 10799 1220 50  0000 L CNN
F 2 "Resistor_SMD:R_0805_2012Metric" H 10740 1265 50  0001 C CNN
F 3 "~" H 10740 1265 50  0001 C CNN
	1    10740 1265
	1    0    0    -1  
$EndComp
Wire Wire Line
	10740 1660 10740 1365
Wire Wire Line
	10740 990  10740 1165
Text Notes 7075 6315 0    60   ~ 0
1) Originally, all resistors were 0603. For this project, they were all changed to 0805.\n\n2) Capacitors C5, C6, C8, C9 and C10 are 0805 size.\n\n3) Originally, capacitors C1, C2, C3, C4 and C7 were 0603 size. \nFor this project, they were all changed to 0805.\n\n4) All LEDs are 0805 size for better visibility.
Text Notes 8940 5440 0    100  ~ 0
Notes
Connection ~ 9800 3665
Wire Wire Line
	9800 3665 10045 3665
Wire Wire Line
	8945 3665 9800 3665
Wire Notes Line
	9100 3595 9100 3725
Wire Notes Line
	9100 3725 10040 3725
Wire Notes Line
	10040 3725 10040 3595
Wire Notes Line
	10040 3595 9100 3595
Text Notes 9480 3835 0    50   ~ 0
Keep it short !
Text Notes 9100 3570 0    50   ~ 0
50 Ω line
Text Notes 1040 700  0    100  ~ 0
Power Supply and Filtering
Wire Notes Line
	4505 5200 11220 5200
Text Notes 5530 5440 0    100  ~ 0
Reset
Wire Notes Line
	6970 6535 4505 6535
Text Notes 4705 6790 0    100  ~ 0
Mounting Holes & Fiducials
$Comp
L Mechanical:Fiducial FID1
U 1 1
P 6265 7125
F 0 "FID1" H 6350 7171 50  0000 L CNN
F 1 "Fiducial" H 6350 7080 50  0000 L CNN
F 2 "Fiducial:Fiducial_1mm_Mask2mm" H 6265 7125 50  0001 C CNN
F 3 "~" H 6265 7125 50  0001 C CNN
	1    6265 7125
	1    0    0    -1  
$EndComp
NoConn ~ 5575 7380
NoConn ~ 4985 7380
$Comp
L Mechanical:MountingHole H4
U 1 1
P 5870 7230
F 0 "H4" H 5815 7355 50  0000 L CNN
F 1 "Mounting Hole" H 5970 7185 50  0001 L CNN
F 2 "Adafruit:MountingHole_2.5mm" H 5870 7230 50  0001 C CNN
F 3 "~" H 5870 7230 50  0001 C CNN
	1    5870 7230
	1    0    0    -1  
$EndComp
$Comp
L Mechanical:MountingHole_Pad H3
U 1 1
P 5575 7280
F 0 "H3" H 5520 7455 50  0000 L CNN
F 1 "Mounting Hole w/Pad" H 5675 7238 50  0001 L CNN
F 2 "Adafruit:MountingHole_2.5mm_Pad_TopOnly" H 5575 7280 50  0001 C CNN
F 3 "~" H 5575 7280 50  0001 C CNN
	1    5575 7280
	1    0    0    -1  
$EndComp
$Comp
L Mechanical:MountingHole H2
U 1 1
P 5280 7230
F 0 "H2" H 5225 7355 50  0000 L CNN
F 1 "Mounting Hole" H 5380 7185 50  0001 L CNN
F 2 "Adafruit:MountingHole_2.5mm" H 5280 7230 50  0001 C CNN
F 3 "~" H 5280 7230 50  0001 C CNN
	1    5280 7230
	1    0    0    -1  
$EndComp
Text Notes 5130 7565 0    50   ~ 0
4 X M2.5 Screws
$Comp
L Mechanical:MountingHole_Pad H1
U 1 1
P 4985 7280
F 0 "H1" H 4930 7455 50  0000 L CNN
F 1 "Mounting Hole w/Pad" H 5085 7238 50  0001 L CNN
F 2 "Adafruit:MountingHole_2.5mm_Pad_TopOnly" H 4985 7280 50  0001 C CNN
F 3 "~" H 4985 7280 50  0001 C CNN
	1    4985 7280
	1    0    0    -1  
$EndComp
$Comp
L Mechanical:Fiducial FID2
U 1 1
P 6265 7350
F 0 "FID2" H 6350 7396 50  0000 L CNN
F 1 "Fiducial" H 6350 7305 50  0000 L CNN
F 2 "Fiducial:Fiducial_1mm_Mask2mm" H 6265 7350 50  0001 C CNN
F 3 "~" H 6265 7350 50  0001 C CNN
	1    6265 7350
	1    0    0    -1  
$EndComp
$EndSCHEMATC
